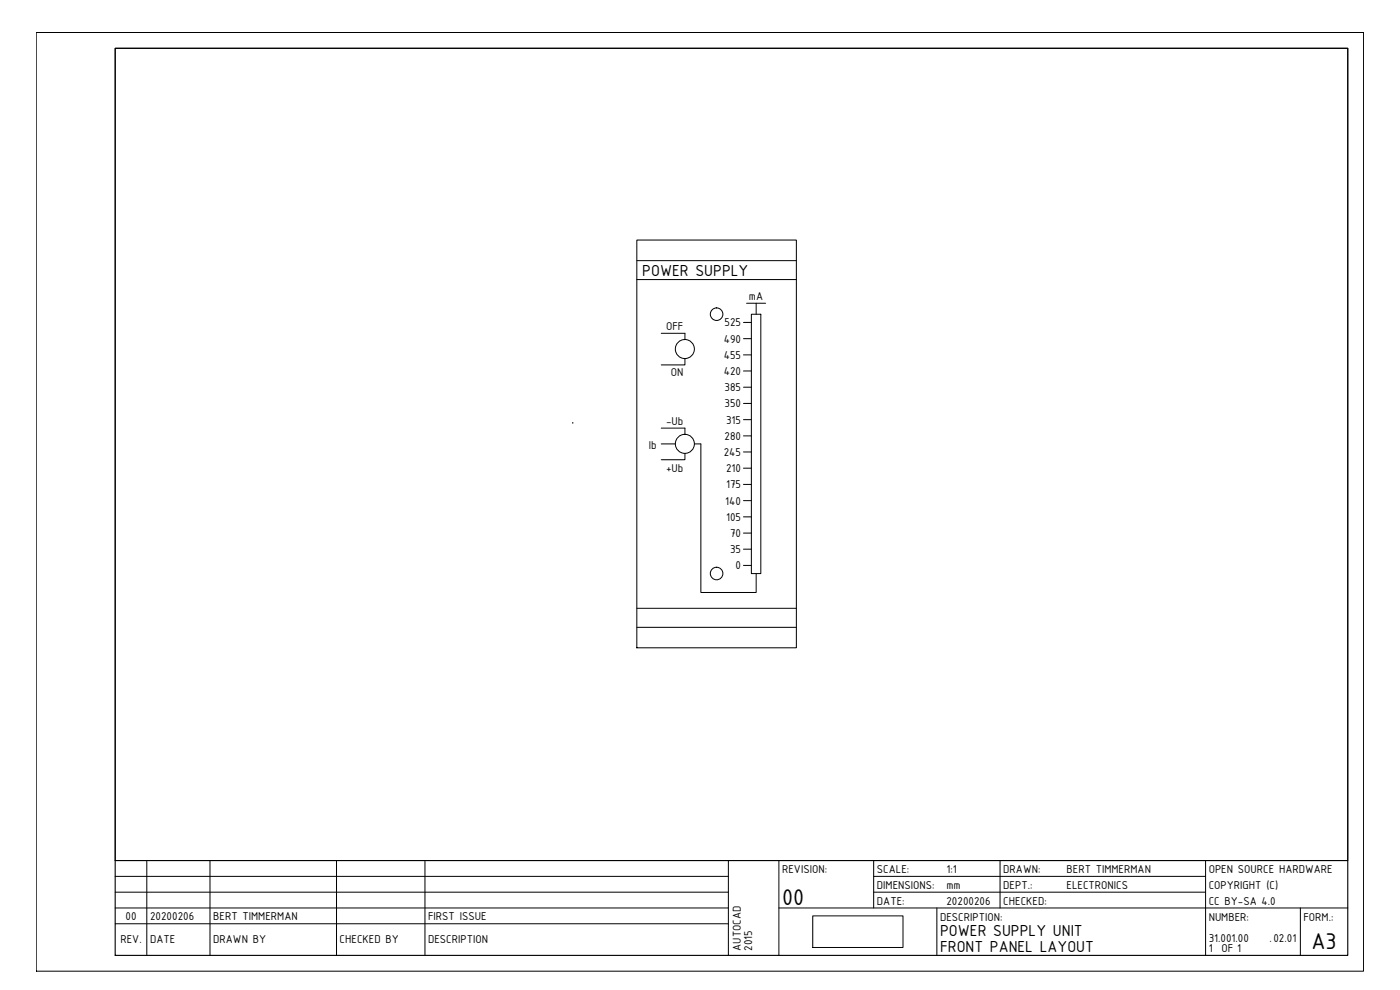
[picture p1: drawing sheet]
<svg xmlns="http://www.w3.org/2000/svg" width="420mm" height="297mm" viewBox="0 0 420 297" stroke-linecap="round" stroke-linejoin="round" font-family="sans-serif">
<!-- layer: 0 -->
<path d="M171.9 127h.1M243.9 274.8h27.1v9.5h-27.1z" fill="none" stroke="#000" stroke-width=".3"/>
<!-- layer: FRONT_PANEL_LAYOUT -->
<g fill="none" stroke="#000" stroke-width=".3">
<path d="M191.1 72h47.9v122.4h-47.9zM191.1 78.2h47.9M191.1 83.9h47.9M223.1 96.7h2.4M224.1 91h5.7M225.5 94.3h2.8v77.8h-2.8zM226.9 91v3.3M198.4 100h7.2v1.9M205.6 107.6v1.9h-7.2M223.1 116.2h2.4M223.1 111.3h2.4M223.1 106.5h2.4"/>
<path d="M223.1 101.6h2.4M198.4 128.5h7.2v1.9M198.4 133.2h4.3M205.6 136v1.9h-7.2M208.4 133.2h1.9v44.6h16.6v-5.7M223.1 135.6h2.4M223.1 130.8h2.4M223.1 125.9h2.4M223.1 121h2.4M223.1 159.9h2.4M223.1 155.1h2.4M223.1 150.2h2.4"/>
<path d="M223.1 145.3h2.4M223.1 140.5h2.4M223.1 169.6h2.4M223.1 164.8h2.4M191.1 188.2h47.9M191.1 182.5h47.9"/>
<circle cx="215.1" cy="94.3" r="1.88"/>
<circle cx="205.5" cy="104.7" r="2.86"/>
<circle cx="205.5" cy="133.2" r="2.86"/>
<circle cx="215.1" cy="172.1" r="1.88"/>
</g>
<!-- layer: TITLEBLOCK -->
<g fill="none" stroke="#000" stroke-width=".3">
<path d="M10.9 9.8h398.3v281.6h-398.3zM34.6 258.2h369.9M44.1 258.2v28.5M63 258.2v28.5M101 258.2v28.5M127.5 258.2v28.5M218.6 258.2v28.5M233.8 258.2v28.5M262.2 258.2v14.2M300.1 258.2v14.2M361.8 258.2v28.5M34.6 272.4h184"/>
<path d="M34.6 267.7h184M34.6 277.2h184M34.6 262.9h184M233.8 272.4h170.7M262.2 267.7h99.6M262.2 262.9h99.6M281.2 272.4v14.3M390.3 272.4v14.3"/>
</g>
<path d="M34.6 14.5h369.9v272.2h-369.9z" fill="none" stroke="#000" stroke-width=".34"/>
<!-- layer: GENERAL -->
<path d="M34.6 14.5h369.9v243.7h-369.9z" fill="none" stroke="#000" stroke-width=".3"/>
<g font-size="7.4">
<text x="234.7" y="271.5">00</text>
<text x="393.6" y="284.7">A3</text>
</g>
<g font-size="5.2">
<text x="192.8" y="82.7">POWER SUPPLY</text>
<text x="282.1" y="281">POWER SUPPLY UNIT</text>
<text x="282.1" y="285.7">FRONT PANEL LAYOUT</text>
</g>
<g font-size="3.7">
<text x="224.8" y="90.1">mA</text>
<text x="199.9" y="99">OFF</text>
<text x="217.5" y="97.9">525</text>
<text x="217.2" y="107.7">455</text>
<text x="217.2" y="102.8">490</text>
<text x="201.3" y="112.8">ON</text>
<text x="217.2" y="112.5">420</text>
<text x="217.5" y="117.4">385</text>
<text x="217.5" y="122.2">350</text>
<text x="199.9" y="127.5">-Ub</text>
<text x="217.5" y="132">280</text>
<text x="217.9" y="127.1">315</text>
<text x="194.7" y="134.6">Ib</text>
<text x="217.2" y="136.8">245</text>
<text x="199.9" y="141.7">+Ub</text>
<text x="217.9" y="141.7">210</text>
<text x="217.9" y="146.5">175</text>
<text x="217.7" y="151.4">140</text>
<text x="217.9" y="156.3">105</text>
<text x="219.1" y="161.1">70</text>
<text x="219.1" y="166">35</text>
<text x="220.8" y="170.8">0</text>
<text x="234.7" y="262">REVISION:</text>
<text x="263.2" y="262">SCALE:</text>
<text x="284" y="262">1:1</text>
<text x="301.1" y="262">DRAWN:</text>
<text x="320.1" y="262">BERT TIMMERMAN</text>
<text x="362.7" y="262">OPEN SOURCE HARDWARE</text>
<text x="263.2" y="266.8">DIMENSIONS:</text>
<text x="284" y="266.8">mm</text>
<text x="301.1" y="266.8">DEPT.:</text>
<text x="320.1" y="266.8">ELECTRONICS</text>
<text x="362.7" y="266.8">COPYRIGHT (C)</text>
<text x="37.7" y="276">00</text>
<text x="45" y="276">20200206</text>
<text x="64" y="276">BERT TIMMERMAN</text>
<text x="128.5" y="276">FIRST ISSUE</text>
<text x="263.2" y="271.5">DATE:</text>
<text x="284" y="271.5">20200206</text>
<text x="301.1" y="271.5">CHECKED:</text>
<text x="362.7" y="271.5">CC BY-SA 4.0</text>
<text x="282.1" y="276.2">DESCRIPTION:</text>
<text x="362.7" y="276.2">NUMBER:</text>
<text x="391.2" y="276.2">FORM.:</text>
<text x="36.1" y="282.9">REV.</text>
<text x="45" y="282.9">DATE</text>
<text x="64" y="282.9">DRAWN BY</text>
<text x="101.9" y="282.9">CHECKED BY</text>
<text x="128.5" y="282.9">DESCRIPTION</text>
<text x="222.4" y="285.3" transform="rotate(-90 222.4 285.3)">AUTOCAD</text>
<text x="225.7" y="285.3" transform="rotate(-90 225.7 285.3)">2015</text>
<text x="362.7" y="282.6">31.001.00</text>
<text x="362.7" y="285.7">1</text>
<text x="366.6" y="285.7">OF 1</text>
<text x="381" y="282.6">.02.01</text>
</g>
</svg>
